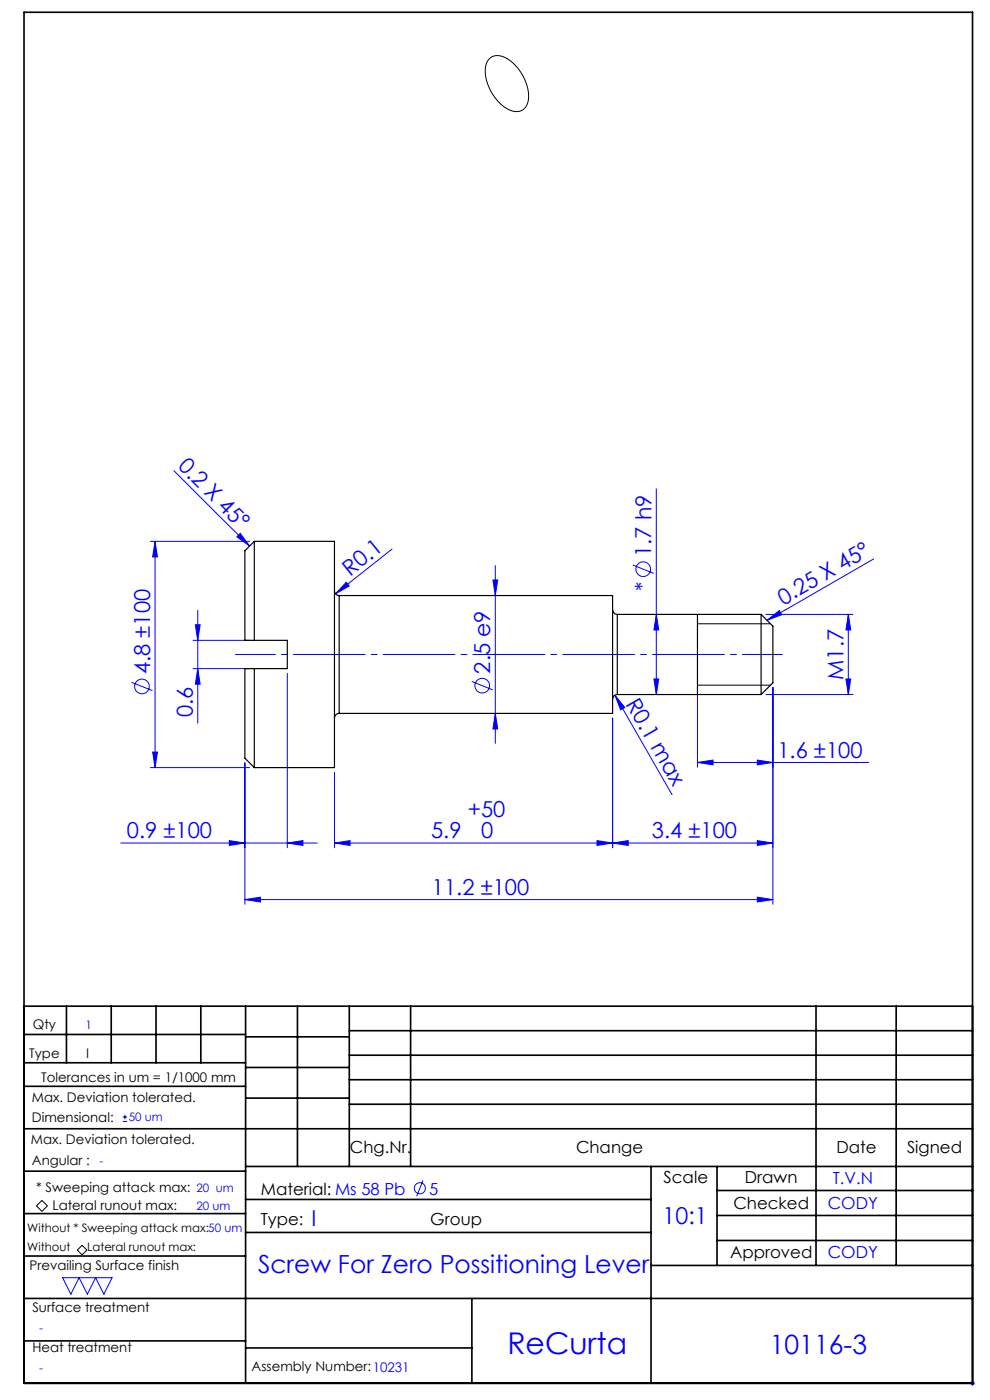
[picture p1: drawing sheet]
<svg xmlns="http://www.w3.org/2000/svg" width="210mm" height="297mm" viewBox="0 0 210 297" stroke-linecap="round" stroke-linejoin="round" font-family="sans-serif">
<g fill="none" stroke="#00f" stroke-width=".21">
<path d="M36.9 99.9l16 15.9M31.9 114.8h21M32.9 114.8v48M32.9 114.8l.5 3.3h-1zM51 113.2l1.9 2.6-2.7-1.9zM83.2 116.5l-12 9.5M105.1 120v37.7M134.2 119.9l4.5 1.7M139.2 103.7v43.6M185.3 118.6l-22.6 13M40.9 135.8h12M41.4 132.5h1.1l-.6 3.3z"/>
<path d="M41.9 129.5v23.9M73.4 123.5l.7 .8-2.9 1.7zM104.6 123h1l-.5 3.3zM139.2 130.3l.5 3.3h-1zM162.4 130.3h18.5M162.7 131.6l2.6-2.1 .5 .9zM179.9 130.3v17M179.9 130.3l.6 3.3h-1.1zM27.9 144.7l4.4 1.8M32.4 159.5h1l-.5 3.3zM40.9 141.8h12M41.9 141.8l.6 3.3h-1.1z"/>
<path d="M60.9 142.8v37M100.1 144.6l4.4 1.7M105.1 151.3l.5 3.3h-1zM129.9 152.3v27.5M130.4 147.5l2.1 2.6-.9 .5zM130.4 147.5l12.2 21.1M138.7 144h1l-.5 3.3zM147.9 146.4v16.4M162.4 147.3h18.5M163.9 145.8v46M179.4 144h1.1l-.6 3.3zM25.6 178.8h41.7"/>
<path d="M31.9 162.8h21M48.6 178.3l3.3 .5-3.3 .6zM51.9 161.8v30M60.9 178.8l3.3-.5v1.1zM70.9 178.8l3.3-.5v1.1zM70.9 163.8v16M70.9 178.8h93M126.6 178.3l3.3 .5-3.3 .6zM129.9 178.8l3.3-.5v1.1zM147.9 161.8l3.3-.6v1.1zM147.9 161.8h36.4M160.6 178.3l3.3 .5-3.3 .6z"/>
<path d="M160.6 161.2l3.3 .6-3.3 .5zM51.9 190.8l3.3-.5v1.1zM51.9 190.8h112M160.6 190.3l3.3 .5-3.3 .6zM26 237.9h1M26 237h1M26.5 236.5v.9M89.7 250.4l-1.3 3.4M13.3 271.1h10.5l-1.8 3.5-1.7-3.5-1.8 3.5-1.7-3.5-1.8 3.5zM205.8 293.5h1M205.9 293.1l.7 .7M206.3 293v1"/>
<path d="M206.6 293.1l-.7 .7"/>
<circle cx="136.4" cy="120.7" r="1.56"/>
<circle cx="30.1" cy="145.6" r="1.56"/>
<circle cx="102.3" cy="145.5" r="1.56"/>
<circle cx="89.1" cy="252.1" r="1.18"/>
</g>
<path d="M103.8 12.5a3.2 3.2 0 0 1 4.2 .2 9.7 9.7 0 0 1 4 9 2.6 2.6 0 0 1-4.1 1.6 9.7 9.7 0 0 1-4.8-9.4l.2-.7zM147.9 132.3h15.5M147.9 145.4h15.5M8.9 254.7l1.2 1.1-1.2 1.2-1.2-1.2zM16.4 265.2l1-1 1 1-1 1z" fill="none" stroke="#000" stroke-width=".21"/>
<path d="M49.9 138.8h116" fill="none" stroke="#00f" stroke-width=".21" stroke-dasharray="15.2 1.3 1.3 1.3" stroke-dashoffset="6.8"/>
<g fill="none" stroke="#000" stroke-width=".35">
<path d="M5.1 2.6h201.2v290.9h-201.2zM5.1 213.5h201.2M5.1 219.5h47M14.1 213.5v12M23.6 213.5v12M33.1 213.5v12M42.6 213.5v12M52.1 213.5v80M52.1 220h22M63.1 213.5v34M74.1 218.7h132.2M74.1 213.5v34"/>
<path d="M87.1 213.5v34M173.1 213.5v55M190.1 213.5v55M5.1 239.5h201.2M5.1 230.5h47M5.1 225.5h47M52.1 226.5h22M52.1 233h22M74.1 223.9h132.2M74.1 229.1h132.2M74.1 234.3h132.2M5.1 257.5h47"/>
<path d="M5.1 248.5h47M52.1 247.5h154.2M52.1 254.5h86M138.1 247.5v46M152.1 247.5v21M152.1 252.6h54.2M152.1 257.9h54.2M5.1 275.5h201.2M5.1 266.5h47M52.1 261.5h86M100.1 275.5v18M138.1 268.5h68.2"/>
<path d="M152.1 263.2h54.2M5.1 284.5h47M52.1 286h48"/>
</g>
<path d="M147.9 130.3v17" fill="none" stroke="#000" stroke-width=".25"/>
<g fill="#00f">
<path d="M51 113.2l1.9 2.6-2.7-1.9z"/>
<path d="M162.7 131.6l2.6-2.1 .5 .9z"/>
<path d="M73.4 123.5l.7 .8-2.9 1.7z"/>
<path d="M130.4 147.5l2.1 2.6-.9 .5z"/>
<path d="M126.6 178.3l3.3 .5-3.3 .6zM70.9 178.8l3.3-.5v1.1z"/>
<path d="M129.9 178.8l3.3-.5v1.1zM160.6 178.3l3.3 .5-3.3 .6zM147.9 161.8l3.3-.6v1.1zM160.6 161.2l3.3 .6-3.3 .5z"/>
<path d="M51.9 190.8l3.3-.5v1.1zM160.6 190.3l3.3 .5-3.3 .6zM48.6 178.3l3.3 .5-3.3 .6zM60.9 178.8l3.3-.5v1.1z"/>
<path d="M32.9 114.8l.5 3.3h-1zM32.4 159.5h1l-.5 3.3zM104.6 123h1l-.5 3.3zM105.1 151.3l.5 3.3h-1zM41.4 132.5h1.1l-.6 3.3zM41.9 141.8l.6 3.3h-1.1zM139.2 130.3l.5 3.3h-1zM138.7 144h1l-.5 3.3zM179.9 130.3l.6 3.3h-1.1zM179.4 144h1.1l-.6 3.3z"/>
</g>
<g fill="none" stroke="#000" stroke-width=".25">
<path d="M53.9 114.8l-2 2v19h9v6h-9v19l2 2M53.9 114.8v21M53.9 114.8h17v48h-17M70.9 125.3a1 1 0 0 0 1 1M71.9 126.3h58v25h-58M71.9 126.3v25M129.9 129.3a1 1 0 0 0 1 1M130.9 130.3v17M130.9 130.3h30.5M161.4 130.3l2.5 2.5v12l-2.5 2.5M161.4 130.3v17M53.9 141.8v21"/>
<path d="M71.9 151.3a1 1 0 0 0-1 1M130.9 147.3a1 1 0 0 0-1 1M130.9 147.3h30.5"/>
</g>
<text font-size="6.3" fill="#00f" x="107.6" y="287.3">ReCurta</text>
<text font-size="5.6" fill="#00f" x="163.3" y="287.2">10116-3</text>
<text font-size="5.3" fill="#00f" x="54.7" y="270.1">Screw For Zero Possitioning Lever</text>
<text font-size="4.9" fill="#00f" x="140.6" y="259.7">10:1</text>
<g font-size="4.7" fill="#00f">
<text x="37.6" y="99.1" transform="rotate(45 37.6 99.1)">0.2 X 45°</text>
<text x="138.1" y="118.2" transform="rotate(-90 138.1 118.2)">1.7 h9</text>
<text x="74.3" y="122.3" transform="rotate(-39 74.3 122.3)">R0.1</text>
<text x="138.1" y="125.4" transform="rotate(-90 138.1 125.4)">*</text>
<text x="166.2" y="128.5" transform="rotate(-30 166.2 128.5)">0.25 X 45°</text>
<text x="31.8" y="143.1" transform="rotate(-90 31.8 143.1)">4.8 ±100</text>
<text x="104" y="142.9" transform="rotate(-90 104 142.9)">2.5 e9</text>
<text x="132.6" y="149.3" transform="rotate(60 132.6 149.3)">R0.1 max</text>
<text x="178.9" y="144.2" transform="rotate(-90 178.9 144.2)">M1.7</text>
<text x="40.9" y="152.1" transform="rotate(-90 40.9 152.1)">0.6</text>
<text x="164.9" y="160.7">1.6 ±100</text>
<text x="99.2" y="173.3">+50</text>
<text x="26.9" y="177.8">0.9 ±100</text>
<text x="91.4" y="177.8">5.9</text>
<text x="102" y="177.8">0</text>
<text x="138.3" y="177.8">3.4 ±100</text>
<text x="91.6" y="189.8">11.2 ±100</text>
<text x="66.1" y="260">I</text>
</g>
<g font-size="3.5">
<text x="74.2" y="244.7">Chg.Nr.</text>
<text x="122.2" y="244.7">Change</text>
<text x="177.4" y="244.7">Date</text>
<text x="192.4" y="244.7">Signed</text>
<text x="140.8" y="250.9">Scale</text>
<text x="158" y="250.9">Drawn</text>
<text x="55.3" y="253.5">Material: Ms 58 Pb</text>
<text x="155.6" y="256.4">Checked</text>
<text x="55.3" y="259.8">Type:</text>
<text x="91.3" y="259.8">Group</text>
<text x="154.9" y="266.9">Approved</text>
</g>
<g font-size="3.5" fill="#00f">
<text x="176.6" y="251.1">T.V.N</text>
<text x="91" y="253.4">5</text>
<text x="175.6" y="256.6">CODY</text>
<text x="175.6" y="267">CODY</text>
</g>
<g font-size="2.8">
<text x="7" y="218.4">Qty</text>
<text x="6.2" y="224.5">Type</text>
<text x="18.2" y="224.5">I</text>
<text x="6.8" y="233.7">Max. Deviation tolerated.</text>
<text x="8.8" y="229.4">Tolerances in um = 1/1000 mm</text>
<text x="6.8" y="238.1">Dimensional:</text>
<text x="6.6" y="242.8">Max. Deviation tolerated.</text>
<text x="6.8" y="247.1">Angular :</text>
<text x="7.6" y="252.9">* Sweeping attack max:</text>
<text x="11.2" y="256.7">Lateral runout max:</text>
<text x="6.3" y="269.5">Prevailing Surface finish</text>
<text x="6.9" y="278.3">Surface treatment</text>
<text x="6.9" y="286.7">Heat treatment</text>
<text x="53.4" y="290.9">Assembly Number:10231</text>
</g>
<g font-size="2.5" fill="#00f">
<text x="18.1" y="218.3">1</text>
<text x="27.3" y="237.9">50 um</text>
<text x="21.1" y="247.1">-</text>
<text x="41.7" y="256.6">20 um</text>
<text x="41.7" y="252.9">20 um</text>
<text x="8.3" y="282.6">-</text>
<text x="8.3" y="291">-</text>
</g>
<g font-size="2.5">
<text x="5.8" y="261.4">Without * Sweeping attack max:50 um</text>
<text x="5.8" y="265.4">Without</text>
<text x="18.5" y="265.3">Lateral runout max:</text>
</g>
</svg>
